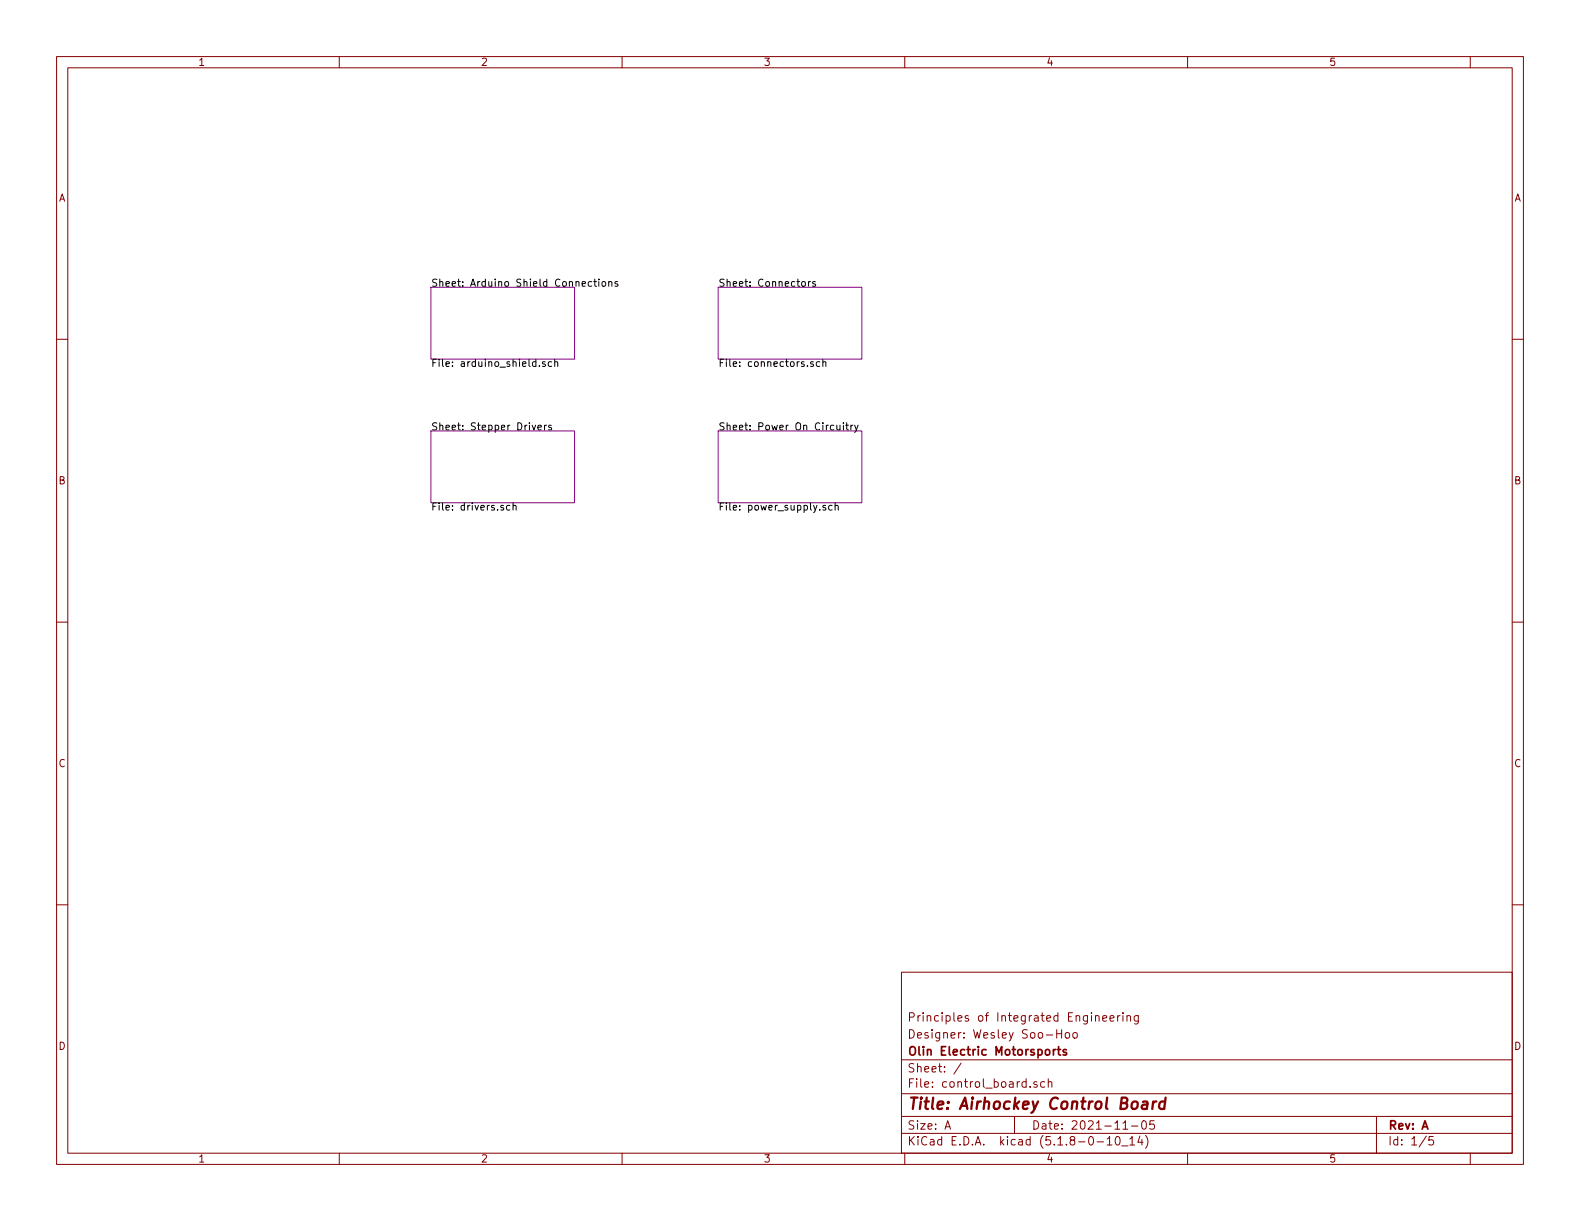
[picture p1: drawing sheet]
<svg xmlns="http://www.w3.org/2000/svg" width="279mm" height="216mm" viewBox="0 0 279 216" stroke-linecap="round" stroke-linejoin="round" font-family="sans-serif">
<g fill="none" stroke="#840000" stroke-width=".18">
<path d="M10 10h259.4v195.9h-259.4zM12 12h255.4v191.9h-255.4zM60 10v2M110 10v2M160 10v2M210 10v2M260 10v2M10 60h2M267.4 60h2M10 110h2M267.4 110h2M10 160h2"/>
<path d="M267.4 160h2M159.4 171.9h108v32h-108zM193.7 179.7l.2-.1 .4 .1 .1 .9M197.6 179.6v1M198.1 179.6l-.5 .3M198.6 179.1v.1M198.6 179.6v1M199.3 179.7l.2-.1 .3 .1 .1 .9M199.3 179.6v1M201.3 179.6v1.2l-.3 .3-.4-.1M201.3 179.7l-.4-.1-.3 .3v.5l.3 .2 .4-.1M159.4 197.4h108"/>
<path d="M159.4 193.4h108M159.4 187.4h108M167.1 199.7l.5-1.5 .5 1.5M167.2 199.2h.8M170 188l-1.3 1.9M179.4 197.4v3M182.2 192.1v.2M183.4 191.3h-.4l-.2 .2 .1 .2 .5 .1v.4h-.6M184.7 191.3h-.4l-.3 .2 .1 .6 .2 .2 .4-.1M185.4 191.4l.2-.1h.4v1M185.4 190.8v1.5M186.9 182.1v1.5"/>
<path d="M186.9 182.8h.8M187.7 182.1v1.5M188.4 182.7l.2-.1 .5 .1v.7l-.2 .2-.5-.2zM189.8 182.7l.2-.1 .4 .1v.7l-.2 .2-.4-.2zM195 180.1l.7-.2v-.2l-.5-.1-.2 .2 .1 .7h.6M196.3 180.1l.7-.2-.1-.2-.4-.1-.2 .2 .1 .7h.5M198.6 199.7h.8M200.1 199.1h1.1M202 198.3l.4-.1a.94 .94 0 0 1 0 1.5 .82 .82 0 0 1-.4-1.4zM204.1 198.2h-.7l-.1 .7 .2-.1h.5l.2 .2-.1 .5-.2 .2-.6-.2M243.4 197.4v6.5M60 203.9v2"/>
<path d="M110 203.9v2M159.4 200.4h108M160 203.9v2M194 201.9h1.1M195.8 201.4l.4-.4v1.5M195.8 202.5h.8M197.4 201.1l.3-.1a.94 .94 0 0 1 0 1.5 .79 .79 0 0 1-.3-1.4zM198.3 202.6h1.2M199.8 201.4l.4-.4v1.5M199.8 202.5h.8M201.6 200.9l-.4 1.1h.9M201.9 201.5v1"/>
<path d="M202.6 200.8a1.71 1.71 0 0 1 0 2.2M210 203.9v2M252.2 200.9l-1.2 1.9M253.4 201h-.7v.7l.2-.2 .5 .1 .1 .2-.1 .5-.2 .2-.5-.2M260 203.9v2"/>
</g>
<path d="M202.1 194.8h.8v.2l-.1 1.1M202.9 195.2l-.7 .1a.4 .4 0 0 0-.3 .4 .4 .4 0 0 0 .2 .4l.7-.1M203.9 194.8l-.1 1.3M204.5 194.8a.54 .54 0 0 0-.6 .3M206 194.8a.68 .68 0 0 0-1 .3v.8l.3 .2 .6-.1M206.1 194.1l-.2 2" fill="none" stroke="#840000" stroke-width=".41"/>
<path d="M186.3 185.6v1M186.7 185.6h-.3l-.1 .3M187 185.6h.6M187.2 185.1v1.3l.4 .2M188.6 185.6a.37 .37 0 0 0-.6 .2l.1 .2 .5 .1v.2l-.2 .3-.4-.1" fill="none" stroke="#840000" stroke-width=".3"/>
<path d="M76.2 50.8h25.4v12.7h-25.4zM127 50.8h25.4v12.7h-25.4zM76.2 76.2h25.4v12.7h-25.4zM127 76.2h25.4v12.7h-25.4z" fill="none" stroke="#840084" stroke-width=".18"/>
<g fill="none" stroke="#000" stroke-width=".18">
<path d="M104.6 49.8h-.3l-.3 .2 .1 .6h.5M105 49.8h.5M105.2 49.4v1l.3 .2M105.9 49.4v.1M105.9 49.8v.8M106.6 49.8h.3l.2 .2-.1 .6h-.3l-.2-.1zM107.6 49.9l.2-.1h.3l.1 .8M107.6 49.8v.8M109.2 49.8h-.3l-.2 .2 .1 .1 .4 .2v.3h-.5M141.8 49.9l.2-.1h.3l.1 .2-.1 .6h-.3l-.2-.1zM143 49.8v.8M143.3 49.8h-.2l-.1 .2"/>
<path d="M144.2 49.8h-.3l-.2 .2 .1 .1 .4 .2v.3h-.5M94.1 75.2l.3 .8 .3-.8M95.1 75.6l.6-.1v-.3h-.4l-.2 .2 .1 .6h.5M95.4 64.7v.1M96.3 75.2v.8M96.4 64h-.3l-.2 .1 .1 .2 .4 .1v.3h-.5M96.6 75.2h-.2l-.1 .2M97.5 75.2h-.3l-.2 .2 .1 .1 .4 .2v.3h-.5M97.6 64h-.4l-.2 .2 .1 .5h.5M98.1 64.1l.2-.1h.3v.8M98.1 63.5v1.3M143.8 64h-.3l-.2 .1 .1 .2 .4 .1v.3h-.5"/>
<path d="M145 64h-.4l-.3 .2 .2 .5h.5M145.5 64.1l.2-.1h.3v.8M145.5 63.5v1.3M148 75.2l.1 .8h.3l.1-.1M148.5 75.2v.8M149.1 74.8v.1M149.1 75.2v.8M149.6 75.2h.4M149.7 74.8v1l.3 .2M150.5 75.2v.8M150.8 75.2l-.3 .2M151.1 75.2l.3 .8"/>
<path d="M151.7 75.2l-.4 1.1-.2 .2M90.2 89.4h-.4l-.2 .2 .1 .5h.5M90.7 89.5l.2-.1h.3l.1 .8M90.7 88.9v1.3M146 89.4h-.3l-.2 .1 .1 .2 .4 .1v.3h-.5M147.1 89.4h-.3l-.3 .2 .2 .5h.4M147.7 89.5l.2-.1h.3v.8M147.7 88.9v1.3"/>
</g>
<text font-size="2.8" fill="#840000" x="160.4" y="196.2">Title: Airhockey Control Board</text>
<g font-size="2.1" fill="#840000">
<text x="160.4" y="183.6">Designer: Wesley Soo-Hoo</text>
<text x="160.4" y="180.6">Principles of Integrated Engineering</text>
<text x="160.4" y="189.6">Sheet: /</text>
<text x="160.4" y="186.6">Olin Electric Motorsports</text>
<text x="160.4" y="192.3">File: control_board.sch</text>
<text x="160.4" y="202.5">KiCad E.D.A. kicad (5.1.8-0-10_14)</text>
<text x="160.4" y="199.7">Size: A</text>
<text x="182.4" y="199.7">Date: 2021-11-05</text>
<text x="245.4" y="199.7">Rev: A</text>
<text x="245.4" y="202.5">Id: 1/5</text>
</g>
<g font-size="1.8" fill="#840000">
<text x="35" y="11.6">1</text>
<text x="85" y="11.6">2</text>
<text x="135" y="11.6">3</text>
<text x="185" y="11.6">4</text>
<text x="235" y="11.6">5</text>
<text x="10.4" y="35.6">A</text>
<text x="267.8" y="35.6">A</text>
<text x="10.4" y="85.6">B</text>
<text x="267.8" y="85.6">B</text>
<text x="10.4" y="135.6">C</text>
<text x="267.8" y="135.6">C</text>
<text x="10.4" y="185.6">D</text>
<text x="267.8" y="185.6">D</text>
<text x="35" y="205.5">1</text>
<text x="85" y="205.5">2</text>
<text x="135" y="205.5">3</text>
<text x="185" y="205.5">4</text>
<text x="235" y="205.5">5</text>
</g>
<g font-size="1.8">
<text x="76.2" y="50.7">Sheet: Arduino Shield Connections</text>
<text x="127" y="50.7">Sheet: Connectors</text>
<text x="76.2" y="64.9">File: arduino_shield.sch</text>
<text x="127" y="64.9">File: connectors.sch</text>
<text x="76.2" y="76.1">Sheet: Stepper Drivers</text>
<text x="127" y="76.1">Sheet: Power On Circuitry</text>
<text x="76.2" y="90.3">File: drivers.sch</text>
<text x="127" y="90.3">File: power_supply.sch</text>
</g>
</svg>
